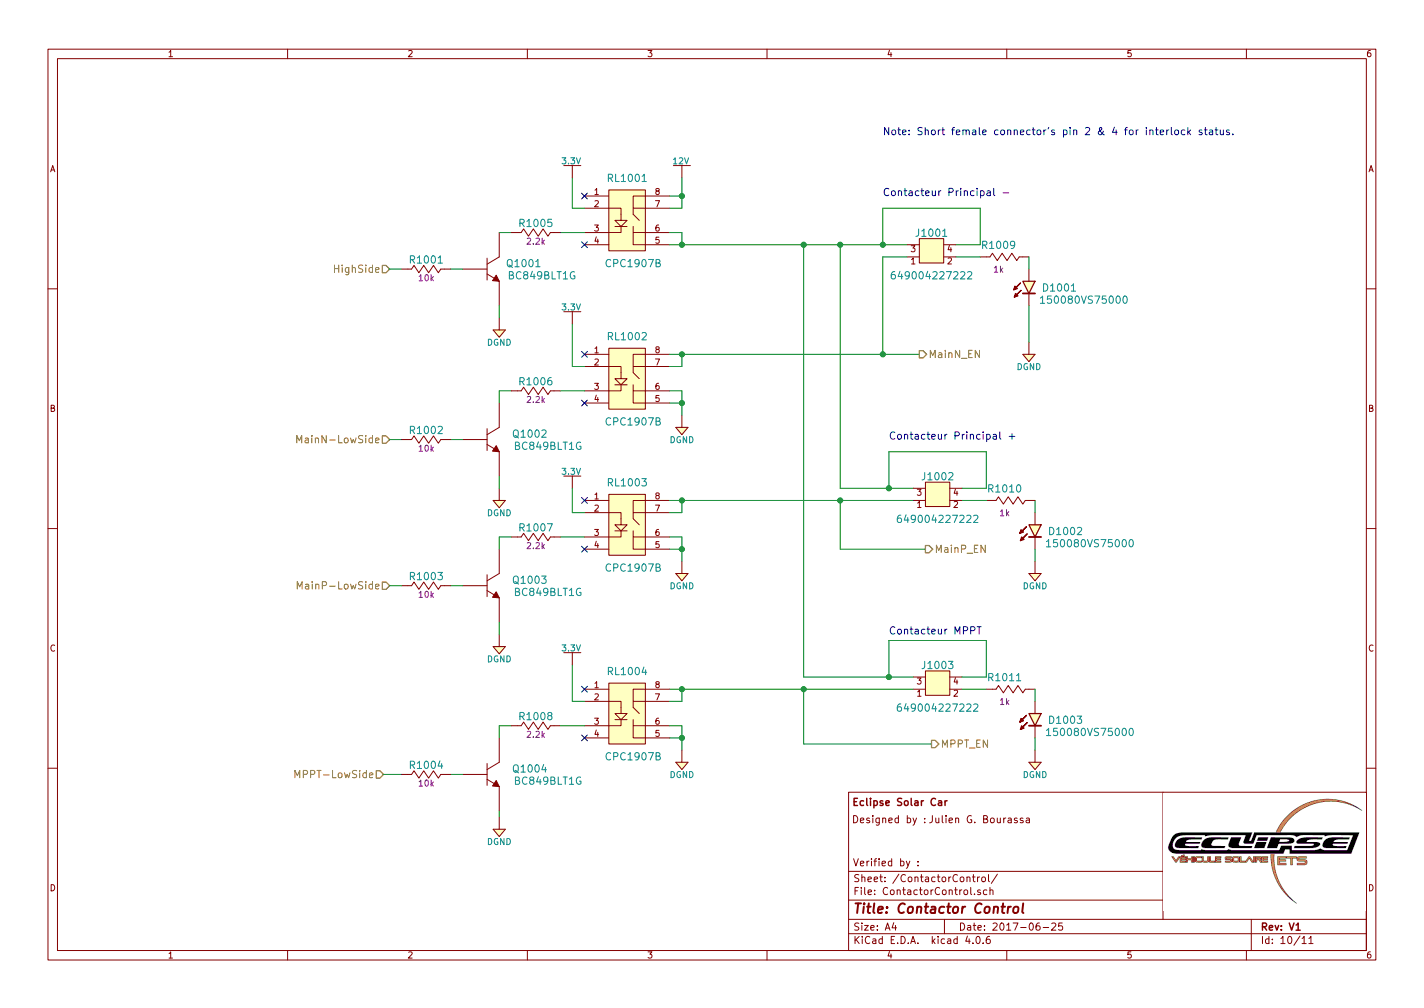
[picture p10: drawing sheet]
EESchema Schematic File Version 2
LIBS:ADC
LIBS:Amplifiers
LIBS:Battery
LIBS:Capacitors
LIBS:Comparators
LIBS:Connectors
LIBS:Crystals
LIBS:DAC
LIBS:Diodes
LIBS:Fuses
LIBS:Inductors
LIBS:Interface
LIBS:Isolators
LIBS:STMicroelectronics
LIBS:PMIC
LIBS:Power_Port
LIBS:Relays
LIBS:Resistors
LIBS:Sensors
LIBS:Switches
LIBS:Transformers
LIBS:Transistors
LIBS:Master_Board-cache
EELAYER 25 0
EELAYER END
$Descr A4 11693 8268
encoding utf-8
Sheet 10 11
Title "Contactor Control"
Date "2017-06-25"
Rev "V1"
Comp "Eclipse Solar Car"
Comment1 "Julien G. Bourassa"
Comment2 ""
Comment3 ""
Comment4 ""
$EndDescr
Text HLabel 3200 2200 0    60   Input ~ 0
HighSide
Text HLabel 3200 4800 0    60   Input ~ 0
MainP-LowSide
Text HLabel 3200 3600 0    60   Input ~ 0
MainN-LowSide
Text HLabel 3150 6350 0    60   Input ~ 0
MPPT-LowSide
Text Notes 7250 1600 0    60   ~ 0
Contacteur Principal -
Text Notes 7300 3600 0    60   ~ 0
Contacteur Principal +
Text Notes 7300 5200 0    60   ~ 0
Contacteur MPPT
$Comp
L BC849BLT1G Q1001
U 1 1
P 4000 2200
F 0 "Q1001" H 4300 2250 60  0000 C CNN
F 1 "BC849BLT1G" H 4450 2150 60  0000 C CNN
F 2 "IC:SOT-23-3" H 4000 1300 60  0001 C CNN
F 3 "http://www.onsemi.com/pub/Collateral/BC846ALT1-D.PDF" H 4000 1200 60  0001 C CNN
F 4 "Digikey" H 4000 1800 60  0001 C CNN "Supplier"
F 5 "BC849BLT1GOSCT-ND" H 4000 1700 60  0001 C CNN "Supplier Part Number"
F 6 "ON Semiconductor" H 4000 1600 60  0001 C CNN "Manufacturer"
F 7 "BC849BLT1G" H 4000 1500 60  0001 C CNN "Manufacturer Part Number"
F 8 "TRANS NPN 30V 0.1A SOT-23" H 4000 1400 60  0001 C CNN "Description"
	1    4000 2200
	1    0    0    -1  
$EndComp
$Comp
L 649004227222 J1001
U 1 1
P 7650 2100
F 0 "J1001" H 7650 2300 60  0000 C CNN
F 1 "649004227222" H 7650 1950 60  0000 C CNN
F 2 "Connectors:649004227222" H 7650 1200 60  0001 C CNN
F 3 "http://katalog.we-online.de/em/datasheet/649016227222.pdf" H 7650 1100 60  0001 C CNN
F 4 "Digikey" H 7650 1700 60  0001 C CNN "Supplier"
F 5 "732-1938-ND" H 7650 1600 60  0001 C CNN "Supplier Part Number"
F 6 "Wurth Electronics Inc." H 7650 1500 60  0001 C CNN "Manufacturer"
F 7 "649004227222" H 7650 1400 60  0001 C CNN "Manufacturer Part Number"
F 8 "HEADER MALE DUAL ANGLE W/MNT 4P" H 7650 1300 60  0001 C CNN "Description"
	1    7650 2100
	-1   0    0    -1  
$EndComp
$Comp
L RC0805JR-071KL R1009
U 1 1
P 8250 2100
F 0 "R1009" H 8200 2200 60  0000 C CNN
F 1 "RC0805JR-071KL" H 8250 1800 50  0001 C CNN
F 2 "Resistors:R0805" H 8250 1200 30  0001 C CNN
F 3 "http://www.yageo.com/documents/recent/PYu-RC_Group_51_RoHS_L_7.pdf" H 8250 1150 30  0001 C CNN
F 4 "Digikey" H 8250 1700 60  0001 C CNN "Supplier"
F 5 "311-1.0KARCT-ND" H 8250 1600 60  0001 C CNN "Supplier Part Number"
F 6 "Yageo" H 8250 1500 60  0001 C CNN "Manufacturer"
F 7 "RC0805JR-071KL" H 8250 1400 60  0001 C CNN "Manufacturer Part Number"
F 8 "RES SMD 1K OHM 5% 1/8W 0805" H 8250 1300 60  0001 C CNN "Description"
F 9 "1k" H 8200 2000 50  0000 C CNN "Resistance (Ohms)"
F 10 "±5%" H 8660 2020 50  0001 C CNN "Tolerance (%)"
F 11 "1/8W" H 8250 1960 50  0001 C CNN "Puissance (Watts)"
	1    8250 2100
	1    0    0    -1  
$EndComp
$Comp
L 150080VS75000-RESCUE-Master_Board D1001
U 1 1
P 8450 2400
F 0 "D1001" V 8400 2650 60  0000 C CNN
F 1 "150080VS75000" V 8500 2850 60  0000 C CNN
F 2 "Diodes:LED_0805_GREEN" H 8460 1320 60  0001 C CNN
F 3 "http://katalog.we-online.de/led/datasheet/150080VS75000.pdf" H 8460 1220 60  0001 C CNN
F 4 "Digikey" H 8460 1820 60  0001 C CNN "Supplier"
F 5 "732-4986-1-ND" H 8460 1720 60  0001 C CNN "Supplier Part Number"
F 6 "Wurth Electronics Inc." H 8460 1620 60  0001 C CNN "Manufacturer"
F 7 "150080VS75000" H 8460 1520 60  0001 C CNN "Manufacturer Part Number"
F 8 "LED GREEN CLEAR 0805 SMD" H 8460 1420 60  0001 C CNN "Description"
F 9 "GREEN" H 8450 2100 60  0001 C CNN "Color"
F 10 "2V" H 8450 2000 60  0001 C CNN "Voltage - Forward (Vf) (Typ)"
	1    8450 2400
	0    1    1    0   
$EndComp
$Comp
L DGND #PWR0105
U 1 1
P 8450 2900
F 0 "#PWR0105" H 8450 2730 50  0001 C CNN
F 1 "DGND" H 8450 2800 50  0000 C CNN
F 2 "" H 8450 3000 60  0000 C CNN
F 3 "" H 8430 2810 60  0000 C CNN
	1    8450 2900
	1    0    0    -1  
$EndComp
$Comp
L CPC1907B RL1001
U 1 1
P 5150 2050
F 0 "RL1001" H 5150 2650 60  0000 C CNN
F 1 "CPC1907B" H 5200 1950 60  0000 C CNN
F 2 "Relays:CPC1907B" H 5150 1150 60  0001 C CNN
F 3 "http://www.ixysic.com/home/pdfs.nsf/www/CPC1907B.pdf/$file/CPC1907B.pdf" H 5150 1050 60  0001 C CNN
F 4 "Digikey" H 5150 1650 60  0001 C CNN "Supplier"
F 5 "CLA394-ND" H 5150 1550 60  0001 C CNN "Supplier Part Number"
F 6 "IXYS Integrated Circuits Division" H 5150 1450 60  0001 C CNN "Manufacturer"
F 7 "CPC1907B" H 5150 1350 60  0001 C CNN "Manufacturer Part Number"
F 8 "RELAY OPTOMOS SP-NO 6A 8-SOP" H 5150 1250 60  0001 C CNN "Description"
	1    5150 2050
	1    0    0    -1  
$EndComp
$Comp
L CPC1907B RL1002
U 1 1
P 5150 3350
F 0 "RL1002" H 5150 3950 60  0000 C CNN
F 1 "CPC1907B" H 5200 3250 60  0000 C CNN
F 2 "Relays:CPC1907B" H 5150 2450 60  0001 C CNN
F 3 "http://www.ixysic.com/home/pdfs.nsf/www/CPC1907B.pdf/$file/CPC1907B.pdf" H 5150 2350 60  0001 C CNN
F 4 "Digikey" H 5150 2950 60  0001 C CNN "Supplier"
F 5 "CLA394-ND" H 5150 2850 60  0001 C CNN "Supplier Part Number"
F 6 "IXYS Integrated Circuits Division" H 5150 2750 60  0001 C CNN "Manufacturer"
F 7 "CPC1907B" H 5150 2650 60  0001 C CNN "Manufacturer Part Number"
F 8 "RELAY OPTOMOS SP-NO 6A 8-SOP" H 5150 2550 60  0001 C CNN "Description"
	1    5150 3350
	1    0    0    -1  
$EndComp
$Comp
L CPC1907B RL1003
U 1 1
P 5150 4550
F 0 "RL1003" H 5150 5150 60  0000 C CNN
F 1 "CPC1907B" H 5200 4450 60  0000 C CNN
F 2 "Relays:CPC1907B" H 5150 3650 60  0001 C CNN
F 3 "http://www.ixysic.com/home/pdfs.nsf/www/CPC1907B.pdf/$file/CPC1907B.pdf" H 5150 3550 60  0001 C CNN
F 4 "Digikey" H 5150 4150 60  0001 C CNN "Supplier"
F 5 "CLA394-ND" H 5150 4050 60  0001 C CNN "Supplier Part Number"
F 6 "IXYS Integrated Circuits Division" H 5150 3950 60  0001 C CNN "Manufacturer"
F 7 "CPC1907B" H 5150 3850 60  0001 C CNN "Manufacturer Part Number"
F 8 "RELAY OPTOMOS SP-NO 6A 8-SOP" H 5150 3750 60  0001 C CNN "Description"
	1    5150 4550
	1    0    0    -1  
$EndComp
$Comp
L CPC1907B RL1004
U 1 1
P 5150 6100
F 0 "RL1004" H 5150 6700 60  0000 C CNN
F 1 "CPC1907B" H 5200 6000 60  0000 C CNN
F 2 "Relays:CPC1907B" H 5150 5200 60  0001 C CNN
F 3 "http://www.ixysic.com/home/pdfs.nsf/www/CPC1907B.pdf/$file/CPC1907B.pdf" H 5150 5100 60  0001 C CNN
F 4 "Digikey" H 5150 5700 60  0001 C CNN "Supplier"
F 5 "CLA394-ND" H 5150 5600 60  0001 C CNN "Supplier Part Number"
F 6 "IXYS Integrated Circuits Division" H 5150 5500 60  0001 C CNN "Manufacturer"
F 7 "CPC1907B" H 5150 5400 60  0001 C CNN "Manufacturer Part Number"
F 8 "RELAY OPTOMOS SP-NO 6A 8-SOP" H 5150 5300 60  0001 C CNN "Description"
	1    5150 6100
	1    0    0    -1  
$EndComp
$Comp
L 12V #PWR0106
U 1 1
P 5600 1450
F 0 "#PWR0106" H 5600 1300 50  0001 C CNN
F 1 "12V" H 5590 1590 50  0000 C CNN
F 2 "" H 5600 1450 60  0000 C CNN
F 3 "" H 5600 1450 60  0000 C CNN
	1    5600 1450
	1    0    0    -1  
$EndComp
$Comp
L 649004227222 J1002
U 1 1
P 7700 4100
F 0 "J1002" H 7700 4300 60  0000 C CNN
F 1 "649004227222" H 7700 3950 60  0000 C CNN
F 2 "Connectors:649004227222" H 7700 3200 60  0001 C CNN
F 3 "http://katalog.we-online.de/em/datasheet/649016227222.pdf" H 7700 3100 60  0001 C CNN
F 4 "Digikey" H 7700 3700 60  0001 C CNN "Supplier"
F 5 "732-1938-ND" H 7700 3600 60  0001 C CNN "Supplier Part Number"
F 6 "Wurth Electronics Inc." H 7700 3500 60  0001 C CNN "Manufacturer"
F 7 "649004227222" H 7700 3400 60  0001 C CNN "Manufacturer Part Number"
F 8 "HEADER MALE DUAL ANGLE W/MNT 4P" H 7700 3300 60  0001 C CNN "Description"
	1    7700 4100
	-1   0    0    -1  
$EndComp
$Comp
L RC0805JR-071KL R1010
U 1 1
P 8300 4100
F 0 "R1010" H 8250 4200 60  0000 C CNN
F 1 "RC0805JR-071KL" H 8300 3800 50  0001 C CNN
F 2 "Resistors:R0805" H 8300 3200 30  0001 C CNN
F 3 "http://www.yageo.com/documents/recent/PYu-RC_Group_51_RoHS_L_7.pdf" H 8300 3150 30  0001 C CNN
F 4 "Digikey" H 8300 3700 60  0001 C CNN "Supplier"
F 5 "311-1.0KARCT-ND" H 8300 3600 60  0001 C CNN "Supplier Part Number"
F 6 "Yageo" H 8300 3500 60  0001 C CNN "Manufacturer"
F 7 "RC0805JR-071KL" H 8300 3400 60  0001 C CNN "Manufacturer Part Number"
F 8 "RES SMD 1K OHM 5% 1/8W 0805" H 8300 3300 60  0001 C CNN "Description"
F 9 "1k" H 8250 4000 50  0000 C CNN "Resistance (Ohms)"
F 10 "±5%" H 8710 4020 50  0001 C CNN "Tolerance (%)"
F 11 "1/8W" H 8300 3960 50  0001 C CNN "Puissance (Watts)"
	1    8300 4100
	1    0    0    -1  
$EndComp
$Comp
L 150080VS75000-RESCUE-Master_Board D1002
U 1 1
P 8500 4400
F 0 "D1002" V 8450 4650 60  0000 C CNN
F 1 "150080VS75000" V 8550 4850 60  0000 C CNN
F 2 "Diodes:LED_0805_GREEN" H 8510 3320 60  0001 C CNN
F 3 "http://katalog.we-online.de/led/datasheet/150080VS75000.pdf" H 8510 3220 60  0001 C CNN
F 4 "Digikey" H 8510 3820 60  0001 C CNN "Supplier"
F 5 "732-4986-1-ND" H 8510 3720 60  0001 C CNN "Supplier Part Number"
F 6 "Wurth Electronics Inc." H 8510 3620 60  0001 C CNN "Manufacturer"
F 7 "150080VS75000" H 8510 3520 60  0001 C CNN "Manufacturer Part Number"
F 8 "LED GREEN CLEAR 0805 SMD" H 8510 3420 60  0001 C CNN "Description"
F 9 "GREEN" H 8500 4100 60  0001 C CNN "Color"
F 10 "2V" H 8500 4000 60  0001 C CNN "Voltage - Forward (Vf) (Typ)"
	1    8500 4400
	0    1    1    0   
$EndComp
$Comp
L DGND #PWR0107
U 1 1
P 8500 4700
F 0 "#PWR0107" H 8500 4530 50  0001 C CNN
F 1 "DGND" H 8500 4600 50  0000 C CNN
F 2 "" H 8500 4800 60  0000 C CNN
F 3 "" H 8480 4610 60  0000 C CNN
	1    8500 4700
	1    0    0    -1  
$EndComp
$Comp
L 649004227222 J1003
U 1 1
P 7700 5650
F 0 "J1003" H 7700 5850 60  0000 C CNN
F 1 "649004227222" H 7700 5500 60  0000 C CNN
F 2 "Connectors:649004227222" H 7700 4750 60  0001 C CNN
F 3 "http://katalog.we-online.de/em/datasheet/649016227222.pdf" H 7700 4650 60  0001 C CNN
F 4 "Digikey" H 7700 5250 60  0001 C CNN "Supplier"
F 5 "732-1938-ND" H 7700 5150 60  0001 C CNN "Supplier Part Number"
F 6 "Wurth Electronics Inc." H 7700 5050 60  0001 C CNN "Manufacturer"
F 7 "649004227222" H 7700 4950 60  0001 C CNN "Manufacturer Part Number"
F 8 "HEADER MALE DUAL ANGLE W/MNT 4P" H 7700 4850 60  0001 C CNN "Description"
	1    7700 5650
	-1   0    0    -1  
$EndComp
$Comp
L RC0805JR-071KL R1011
U 1 1
P 8300 5650
F 0 "R1011" H 8250 5750 60  0000 C CNN
F 1 "RC0805JR-071KL" H 8300 5350 50  0001 C CNN
F 2 "Resistors:R0805" H 8300 4750 30  0001 C CNN
F 3 "http://www.yageo.com/documents/recent/PYu-RC_Group_51_RoHS_L_7.pdf" H 8300 4700 30  0001 C CNN
F 4 "Digikey" H 8300 5250 60  0001 C CNN "Supplier"
F 5 "311-1.0KARCT-ND" H 8300 5150 60  0001 C CNN "Supplier Part Number"
F 6 "Yageo" H 8300 5050 60  0001 C CNN "Manufacturer"
F 7 "RC0805JR-071KL" H 8300 4950 60  0001 C CNN "Manufacturer Part Number"
F 8 "RES SMD 1K OHM 5% 1/8W 0805" H 8300 4850 60  0001 C CNN "Description"
F 9 "1k" H 8250 5550 50  0000 C CNN "Resistance (Ohms)"
F 10 "±5%" H 8710 5570 50  0001 C CNN "Tolerance (%)"
F 11 "1/8W" H 8300 5510 50  0001 C CNN "Puissance (Watts)"
	1    8300 5650
	1    0    0    -1  
$EndComp
$Comp
L 150080VS75000-RESCUE-Master_Board D1003
U 1 1
P 8500 5950
F 0 "D1003" V 8450 6200 60  0000 C CNN
F 1 "150080VS75000" V 8550 6400 60  0000 C CNN
F 2 "Diodes:LED_0805_GREEN" H 8510 4870 60  0001 C CNN
F 3 "http://katalog.we-online.de/led/datasheet/150080VS75000.pdf" H 8510 4770 60  0001 C CNN
F 4 "Digikey" H 8510 5370 60  0001 C CNN "Supplier"
F 5 "732-4986-1-ND" H 8510 5270 60  0001 C CNN "Supplier Part Number"
F 6 "Wurth Electronics Inc." H 8510 5170 60  0001 C CNN "Manufacturer"
F 7 "150080VS75000" H 8510 5070 60  0001 C CNN "Manufacturer Part Number"
F 8 "LED GREEN CLEAR 0805 SMD" H 8510 4970 60  0001 C CNN "Description"
F 9 "GREEN" H 8500 5650 60  0001 C CNN "Color"
F 10 "2V" H 8500 5550 60  0001 C CNN "Voltage - Forward (Vf) (Typ)"
	1    8500 5950
	0    1    1    0   
$EndComp
$Comp
L DGND #PWR0108
U 1 1
P 8500 6250
F 0 "#PWR0108" H 8500 6080 50  0001 C CNN
F 1 "DGND" H 8500 6150 50  0000 C CNN
F 2 "" H 8500 6350 60  0000 C CNN
F 3 "" H 8480 6160 60  0000 C CNN
	1    8500 6250
	1    0    0    -1  
$EndComp
$Comp
L DGND #PWR0109
U 1 1
P 5600 3500
F 0 "#PWR0109" H 5600 3330 50  0001 C CNN
F 1 "DGND" H 5600 3400 50  0000 C CNN
F 2 "" H 5600 3600 60  0000 C CNN
F 3 "" H 5580 3410 60  0000 C CNN
	1    5600 3500
	1    0    0    -1  
$EndComp
$Comp
L DGND #PWR0110
U 1 1
P 5600 4700
F 0 "#PWR0110" H 5600 4530 50  0001 C CNN
F 1 "DGND" H 5600 4600 50  0000 C CNN
F 2 "" H 5600 4800 60  0000 C CNN
F 3 "" H 5580 4610 60  0000 C CNN
	1    5600 4700
	1    0    0    -1  
$EndComp
$Comp
L DGND #PWR0111
U 1 1
P 5600 6250
F 0 "#PWR0111" H 5600 6080 50  0001 C CNN
F 1 "DGND" H 5600 6150 50  0000 C CNN
F 2 "" H 5600 6350 60  0000 C CNN
F 3 "" H 5580 6160 60  0000 C CNN
	1    5600 6250
	1    0    0    -1  
$EndComp
$Comp
L BC849BLT1G Q1002
U 1 1
P 4000 3600
F 0 "Q1002" H 4350 3650 60  0000 C CNN
F 1 "BC849BLT1G" H 4500 3550 60  0000 C CNN
F 2 "IC:SOT-23-3" H 4000 2700 60  0001 C CNN
F 3 "http://www.onsemi.com/pub/Collateral/BC846ALT1-D.PDF" H 4000 2600 60  0001 C CNN
F 4 "Digikey" H 4000 3200 60  0001 C CNN "Supplier"
F 5 "BC849BLT1GOSCT-ND" H 4000 3100 60  0001 C CNN "Supplier Part Number"
F 6 "ON Semiconductor" H 4000 3000 60  0001 C CNN "Manufacturer"
F 7 "BC849BLT1G" H 4000 2900 60  0001 C CNN "Manufacturer Part Number"
F 8 "TRANS NPN 30V 0.1A SOT-23" H 4000 2800 60  0001 C CNN "Description"
	1    4000 3600
	1    0    0    -1  
$EndComp
$Comp
L 3.3V #PWR0112
U 1 1
P 4700 1450
F 0 "#PWR0112" H 4700 1300 50  0001 C CNN
F 1 "3.3V" H 4690 1590 50  0000 C CNN
F 2 "" H 4700 1450 60  0000 C CNN
F 3 "" H 4700 1450 60  0000 C CNN
	1    4700 1450
	1    0    0    -1  
$EndComp
$Comp
L BC849BLT1G Q1003
U 1 1
P 4000 4800
F 0 "Q1003" H 4350 4850 60  0000 C CNN
F 1 "BC849BLT1G" H 4500 4750 60  0000 C CNN
F 2 "IC:SOT-23-3" H 4000 3900 60  0001 C CNN
F 3 "http://www.onsemi.com/pub/Collateral/BC846ALT1-D.PDF" H 4000 3800 60  0001 C CNN
F 4 "Digikey" H 4000 4400 60  0001 C CNN "Supplier"
F 5 "BC849BLT1GOSCT-ND" H 4000 4300 60  0001 C CNN "Supplier Part Number"
F 6 "ON Semiconductor" H 4000 4200 60  0001 C CNN "Manufacturer"
F 7 "BC849BLT1G" H 4000 4100 60  0001 C CNN "Manufacturer Part Number"
F 8 "TRANS NPN 30V 0.1A SOT-23" H 4000 4000 60  0001 C CNN "Description"
	1    4000 4800
	1    0    0    -1  
$EndComp
$Comp
L 3.3V #PWR0113
U 1 1
P 4700 2650
F 0 "#PWR0113" H 4700 2500 50  0001 C CNN
F 1 "3.3V" H 4690 2790 50  0000 C CNN
F 2 "" H 4700 2650 60  0000 C CNN
F 3 "" H 4700 2650 60  0000 C CNN
	1    4700 2650
	1    0    0    -1  
$EndComp
Wire Wire Line
	7850 2000 8050 2000
Wire Wire Line
	8050 2000 8050 1700
Wire Wire Line
	8050 1700 7250 1700
Wire Wire Line
	7250 1700 7250 2000
Connection ~ 7250 2000
Wire Wire Line
	8050 2100 7850 2100
Wire Wire Line
	5500 2000 7450 2000
Wire Wire Line
	8450 2100 8450 2200
Wire Wire Line
	8450 2800 8450 2500
Wire Wire Line
	7900 4000 8100 4000
Wire Wire Line
	8100 4000 8100 3700
Wire Wire Line
	8100 3700 7300 3700
Wire Wire Line
	7300 3700 7300 4000
Connection ~ 7300 4000
Wire Wire Line
	8100 4100 7900 4100
Wire Wire Line
	6900 4000 7500 4000
Wire Wire Line
	8500 4100 8500 4200
Wire Wire Line
	8500 4600 8500 4500
Wire Wire Line
	7900 5550 8100 5550
Wire Wire Line
	8100 5550 8100 5250
Wire Wire Line
	8100 5250 7300 5250
Wire Wire Line
	7300 5250 7300 5550
Connection ~ 7300 5550
Wire Wire Line
	8100 5650 7900 5650
Wire Wire Line
	6600 5550 7500 5550
Wire Wire Line
	8500 5650 8500 5750
Wire Wire Line
	8500 6150 8500 6050
Wire Wire Line
	5600 1450 5600 1700
Wire Wire Line
	5600 1600 5500 1600
Wire Wire Line
	5600 1700 5500 1700
Connection ~ 5600 1600
Wire Wire Line
	5500 1900 5600 1900
Wire Wire Line
	5600 1900 5600 2000
Connection ~ 5600 2000
Wire Wire Line
	7450 2100 7250 2100
Wire Wire Line
	6900 2000 6900 4000
Connection ~ 6900 2000
Wire Wire Line
	6600 2000 6600 5550
Connection ~ 6600 2000
Wire Wire Line
	5500 4100 7500 4100
Wire Wire Line
	7250 2100 7250 2900
Wire Wire Line
	5500 2900 7550 2900
Wire Wire Line
	5600 2900 5600 3000
Wire Wire Line
	5600 3000 5500 3000
Connection ~ 5600 2900
Wire Wire Line
	5500 3200 5600 3200
Wire Wire Line
	5600 3200 5600 3400
Wire Wire Line
	5600 3300 5500 3300
Connection ~ 5600 3300
Wire Wire Line
	5500 4200 5600 4200
Wire Wire Line
	5600 4200 5600 4100
Connection ~ 5600 4100
Wire Wire Line
	5500 4400 5600 4400
Wire Wire Line
	5600 4400 5600 4600
Wire Wire Line
	5600 4500 5500 4500
Connection ~ 5600 4500
Wire Wire Line
	5500 5650 7500 5650
Wire Wire Line
	5500 5750 5600 5750
Wire Wire Line
	5600 5750 5600 5650
Connection ~ 5600 5650
Wire Wire Line
	5600 5950 5600 6150
Wire Wire Line
	5600 5950 5500 5950
Wire Wire Line
	5500 6050 5600 6050
Connection ~ 5600 6050
Wire Wire Line
	4700 2650 4700 3000
Wire Wire Line
	3700 4800 3800 4800
Wire Wire Line
	4600 1900 4800 1900
Wire Wire Line
	4600 4400 4800 4400
$Comp
L BC849BLT1G Q1004
U 1 1
P 4000 6350
F 0 "Q1004" H 4350 6400 60  0000 C CNN
F 1 "BC849BLT1G" H 4500 6300 60  0000 C CNN
F 2 "IC:SOT-23-3" H 4000 5450 60  0001 C CNN
F 3 "http://www.onsemi.com/pub/Collateral/BC846ALT1-D.PDF" H 4000 5350 60  0001 C CNN
F 4 "Digikey" H 4000 5950 60  0001 C CNN "Supplier"
F 5 "BC849BLT1GOSCT-ND" H 4000 5850 60  0001 C CNN "Supplier Part Number"
F 6 "ON Semiconductor" H 4000 5750 60  0001 C CNN "Manufacturer"
F 7 "BC849BLT1G" H 4000 5650 60  0001 C CNN "Manufacturer Part Number"
F 8 "TRANS NPN 30V 0.1A SOT-23" H 4000 5550 60  0001 C CNN "Description"
	1    4000 6350
	1    0    0    -1  
$EndComp
$Comp
L 3.3V #PWR0114
U 1 1
P 4700 5450
F 0 "#PWR0114" H 4700 5300 50  0001 C CNN
F 1 "3.3V" H 4690 5590 50  0000 C CNN
F 2 "" H 4700 5450 60  0000 C CNN
F 3 "" H 4700 5450 60  0000 C CNN
	1    4700 5450
	1    0    0    -1  
$EndComp
Wire Wire Line
	3700 6350 3800 6350
Wire Wire Line
	4600 5950 4800 5950
Wire Wire Line
	3200 4800 3300 4800
Wire Wire Line
	3150 6350 3300 6350
NoConn ~ 4800 1600
NoConn ~ 4800 2000
NoConn ~ 4800 2900
NoConn ~ 4800 3300
NoConn ~ 4800 4100
NoConn ~ 4800 4500
NoConn ~ 4800 5650
NoConn ~ 4800 6050
Connection ~ 6600 5650
Wire Wire Line
	6600 6100 7650 6100
Wire Wire Line
	6600 5650 6600 6100
Connection ~ 6900 4100
Wire Wire Line
	6900 4100 6900 4500
Wire Wire Line
	6900 4500 7600 4500
Connection ~ 7250 2900
Text HLabel 7550 2900 2    60   Output ~ 0
MainN_EN
Text HLabel 7600 4500 2    60   Output ~ 0
MainP_EN
Text HLabel 7650 6100 2    60   Output ~ 0
MPPT_EN
Wire Wire Line
	4100 6050 4100 5950
$Comp
L DGND #PWR0115
U 1 1
P 4100 6800
F 0 "#PWR0115" H 4100 6630 50  0001 C CNN
F 1 "DGND" H 4100 6700 50  0000 C CNN
F 2 "" H 4100 6900 60  0000 C CNN
F 3 "" H 4080 6710 60  0000 C CNN
	1    4100 6800
	1    0    0    -1  
$EndComp
Wire Wire Line
	4100 6700 4100 6650
Wire Wire Line
	4800 5750 4700 5750
Wire Wire Line
	4700 5750 4700 5450
Wire Wire Line
	4100 5950 4200 5950
Wire Wire Line
	4200 4400 4100 4400
Wire Wire Line
	4100 4400 4100 4500
$Comp
L DGND #PWR0116
U 1 1
P 4100 5300
F 0 "#PWR0116" H 4100 5130 50  0001 C CNN
F 1 "DGND" H 4100 5200 50  0000 C CNN
F 2 "" H 4100 5400 60  0000 C CNN
F 3 "" H 4080 5210 60  0000 C CNN
	1    4100 5300
	1    0    0    -1  
$EndComp
Wire Wire Line
	4100 5200 4100 5100
Wire Wire Line
	4600 3200 4800 3200
Wire Wire Line
	4200 3200 4100 3200
Wire Wire Line
	4100 3200 4100 3300
$Comp
L DGND #PWR0117
U 1 1
P 4100 4100
F 0 "#PWR0117" H 4100 3930 50  0001 C CNN
F 1 "DGND" H 4100 4000 50  0000 C CNN
F 2 "" H 4100 4200 60  0000 C CNN
F 3 "" H 4080 4010 60  0000 C CNN
	1    4100 4100
	1    0    0    -1  
$EndComp
Wire Wire Line
	4100 4000 4100 3900
Wire Wire Line
	4700 3000 4800 3000
Wire Wire Line
	4800 1700 4700 1700
Wire Wire Line
	4700 1700 4700 1450
Wire Wire Line
	3700 2200 3800 2200
Wire Wire Line
	3300 3600 3200 3600
Wire Wire Line
	3700 3600 3800 3600
Wire Wire Line
	3200 2200 3300 2200
Wire Wire Line
	4200 1900 4100 1900
$Comp
L DGND #PWR0118
U 1 1
P 4100 2700
F 0 "#PWR0118" H 4100 2530 50  0001 C CNN
F 1 "DGND" H 4100 2600 50  0000 C CNN
F 2 "" H 4100 2800 60  0000 C CNN
F 3 "" H 4080 2610 60  0000 C CNN
	1    4100 2700
	1    0    0    -1  
$EndComp
Wire Wire Line
	4100 2500 4100 2600
$Comp
L RC0805JR-0710KL R1001
U 1 1
P 3500 2200
F 0 "R1001" H 3500 2280 60  0000 C CNN
F 1 "RC0805JR-0710KL" H 3500 1900 50  0001 C CNN
F 2 "Resistors:R0805" H 3500 1300 30  0001 C CNN
F 3 "http://www.yageo.com/documents/recent/PYu-RC_Group_51_RoHS_L_7.pdf" H 3500 1250 30  0001 C CNN
F 4 "Digikey" H 3500 1800 60  0001 C CNN "Supplier"
F 5 "311-10KARCT-ND" H 3500 1700 60  0001 C CNN "Supplier Part Number"
F 6 "Yageo" H 3500 1600 60  0001 C CNN "Manufacturer"
F 7 "RC0805JR-0710KL" H 3500 1500 60  0001 C CNN "Manufacturer Part Number"
F 8 "RES SMD 10K OHM 5% 1/8W 0805" H 3500 1400 60  0001 C CNN "Description"
F 9 "10k" H 3500 2130 50  0000 C CNN "Resistance (Ohms)"
F 10 "±5%" H 3910 2120 50  0001 C CNN "Tolerance (%)"
F 11 "1/8W" H 3500 2060 50  0001 C CNN "Puissance (Watts)"
	1    3500 2200
	1    0    0    -1  
$EndComp
$Comp
L RC0805JR-0710KL R1002
U 1 1
P 3500 3600
F 0 "R1002" H 3500 3680 60  0000 C CNN
F 1 "RC0805JR-0710KL" H 3500 3300 50  0001 C CNN
F 2 "Resistors:R0805" H 3500 2700 30  0001 C CNN
F 3 "http://www.yageo.com/documents/recent/PYu-RC_Group_51_RoHS_L_7.pdf" H 3500 2650 30  0001 C CNN
F 4 "Digikey" H 3500 3200 60  0001 C CNN "Supplier"
F 5 "311-10KARCT-ND" H 3500 3100 60  0001 C CNN "Supplier Part Number"
F 6 "Yageo" H 3500 3000 60  0001 C CNN "Manufacturer"
F 7 "RC0805JR-0710KL" H 3500 2900 60  0001 C CNN "Manufacturer Part Number"
F 8 "RES SMD 10K OHM 5% 1/8W 0805" H 3500 2800 60  0001 C CNN "Description"
F 9 "10k" H 3500 3530 50  0000 C CNN "Resistance (Ohms)"
F 10 "±5%" H 3910 3520 50  0001 C CNN "Tolerance (%)"
F 11 "1/8W" H 3500 3460 50  0001 C CNN "Puissance (Watts)"
	1    3500 3600
	1    0    0    -1  
$EndComp
$Comp
L RC0805JR-0710KL R1003
U 1 1
P 3500 4800
F 0 "R1003" H 3500 4880 60  0000 C CNN
F 1 "RC0805JR-0710KL" H 3500 4500 50  0001 C CNN
F 2 "Resistors:R0805" H 3500 3900 30  0001 C CNN
F 3 "http://www.yageo.com/documents/recent/PYu-RC_Group_51_RoHS_L_7.pdf" H 3500 3850 30  0001 C CNN
F 4 "Digikey" H 3500 4400 60  0001 C CNN "Supplier"
F 5 "311-10KARCT-ND" H 3500 4300 60  0001 C CNN "Supplier Part Number"
F 6 "Yageo" H 3500 4200 60  0001 C CNN "Manufacturer"
F 7 "RC0805JR-0710KL" H 3500 4100 60  0001 C CNN "Manufacturer Part Number"
F 8 "RES SMD 10K OHM 5% 1/8W 0805" H 3500 4000 60  0001 C CNN "Description"
F 9 "10k" H 3500 4730 50  0000 C CNN "Resistance (Ohms)"
F 10 "±5%" H 3910 4720 50  0001 C CNN "Tolerance (%)"
F 11 "1/8W" H 3500 4660 50  0001 C CNN "Puissance (Watts)"
	1    3500 4800
	1    0    0    -1  
$EndComp
$Comp
L RC0805JR-0710KL R1004
U 1 1
P 3500 6350
F 0 "R1004" H 3500 6430 60  0000 C CNN
F 1 "RC0805JR-0710KL" H 3500 6050 50  0001 C CNN
F 2 "Resistors:R0805" H 3500 5450 30  0001 C CNN
F 3 "http://www.yageo.com/documents/recent/PYu-RC_Group_51_RoHS_L_7.pdf" H 3500 5400 30  0001 C CNN
F 4 "Digikey" H 3500 5950 60  0001 C CNN "Supplier"
F 5 "311-10KARCT-ND" H 3500 5850 60  0001 C CNN "Supplier Part Number"
F 6 "Yageo" H 3500 5750 60  0001 C CNN "Manufacturer"
F 7 "RC0805JR-0710KL" H 3500 5650 60  0001 C CNN "Manufacturer Part Number"
F 8 "RES SMD 10K OHM 5% 1/8W 0805" H 3500 5550 60  0001 C CNN "Description"
F 9 "10k" H 3500 6280 50  0000 C CNN "Resistance (Ohms)"
F 10 "±5%" H 3910 6270 50  0001 C CNN "Tolerance (%)"
F 11 "1/8W" H 3500 6210 50  0001 C CNN "Puissance (Watts)"
	1    3500 6350
	1    0    0    -1  
$EndComp
$Comp
L RC0805JR-072K2L R1005
U 1 1
P 4400 1900
F 0 "R1005" H 4400 1980 60  0000 C CNN
F 1 "RC0805JR-072K2L" H 4400 1600 50  0001 C CNN
F 2 "Resistors:R0805" H 4400 1000 30  0001 C CNN
F 3 "http://www.yageo.com/documents/recent/PYu-RC_Group_51_RoHS_L_7.pdf" H 4400 950 30  0001 C CNN
F 4 "Digikey" H 4400 1500 60  0001 C CNN "Supplier"
F 5 "311-2.2KARCT-ND" H 4400 1400 60  0001 C CNN "Supplier Part Number"
F 6 "Yageo" H 4400 1300 60  0001 C CNN "Manufacturer"
F 7 "RC0805JR-072K2L" H 4400 1200 60  0001 C CNN "Manufacturer Part Number"
F 8 "RES SMD 2.2K OHM 5% 1/8W 0805" H 4400 1100 60  0001 C CNN "Description"
F 9 "2.2k" H 4400 1830 50  0000 C CNN "Resistance (Ohms)"
F 10 "±5%" H 4810 1820 50  0001 C CNN "Tolerance (%)"
F 11 "1/8W" H 4400 1760 50  0001 C CNN "Puissance (Watts)"
	1    4400 1900
	1    0    0    -1  
$EndComp
$Comp
L RC0805JR-072K2L R1006
U 1 1
P 4400 3200
F 0 "R1006" H 4400 3280 60  0000 C CNN
F 1 "RC0805JR-072K2L" H 4400 2900 50  0001 C CNN
F 2 "Resistors:R0805" H 4400 2300 30  0001 C CNN
F 3 "http://www.yageo.com/documents/recent/PYu-RC_Group_51_RoHS_L_7.pdf" H 4400 2250 30  0001 C CNN
F 4 "Digikey" H 4400 2800 60  0001 C CNN "Supplier"
F 5 "311-2.2KARCT-ND" H 4400 2700 60  0001 C CNN "Supplier Part Number"
F 6 "Yageo" H 4400 2600 60  0001 C CNN "Manufacturer"
F 7 "RC0805JR-072K2L" H 4400 2500 60  0001 C CNN "Manufacturer Part Number"
F 8 "RES SMD 2.2K OHM 5% 1/8W 0805" H 4400 2400 60  0001 C CNN "Description"
F 9 "2.2k" H 4400 3130 50  0000 C CNN "Resistance (Ohms)"
F 10 "±5%" H 4810 3120 50  0001 C CNN "Tolerance (%)"
F 11 "1/8W" H 4400 3060 50  0001 C CNN "Puissance (Watts)"
	1    4400 3200
	1    0    0    -1  
$EndComp
$Comp
L RC0805JR-072K2L R1007
U 1 1
P 4400 4400
F 0 "R1007" H 4400 4480 60  0000 C CNN
F 1 "RC0805JR-072K2L" H 4400 4100 50  0001 C CNN
F 2 "Resistors:R0805" H 4400 3500 30  0001 C CNN
F 3 "http://www.yageo.com/documents/recent/PYu-RC_Group_51_RoHS_L_7.pdf" H 4400 3450 30  0001 C CNN
F 4 "Digikey" H 4400 4000 60  0001 C CNN "Supplier"
F 5 "311-2.2KARCT-ND" H 4400 3900 60  0001 C CNN "Supplier Part Number"
F 6 "Yageo" H 4400 3800 60  0001 C CNN "Manufacturer"
F 7 "RC0805JR-072K2L" H 4400 3700 60  0001 C CNN "Manufacturer Part Number"
F 8 "RES SMD 2.2K OHM 5% 1/8W 0805" H 4400 3600 60  0001 C CNN "Description"
F 9 "2.2k" H 4400 4330 50  0000 C CNN "Resistance (Ohms)"
F 10 "±5%" H 4810 4320 50  0001 C CNN "Tolerance (%)"
F 11 "1/8W" H 4400 4260 50  0001 C CNN "Puissance (Watts)"
	1    4400 4400
	1    0    0    -1  
$EndComp
$Comp
L RC0805JR-072K2L R1008
U 1 1
P 4400 5950
F 0 "R1008" H 4400 6030 60  0000 C CNN
F 1 "RC0805JR-072K2L" H 4400 5650 50  0001 C CNN
F 2 "Resistors:R0805" H 4400 5050 30  0001 C CNN
F 3 "http://www.yageo.com/documents/recent/PYu-RC_Group_51_RoHS_L_7.pdf" H 4400 5000 30  0001 C CNN
F 4 "Digikey" H 4400 5550 60  0001 C CNN "Supplier"
F 5 "311-2.2KARCT-ND" H 4400 5450 60  0001 C CNN "Supplier Part Number"
F 6 "Yageo" H 4400 5350 60  0001 C CNN "Manufacturer"
F 7 "RC0805JR-072K2L" H 4400 5250 60  0001 C CNN "Manufacturer Part Number"
F 8 "RES SMD 2.2K OHM 5% 1/8W 0805" H 4400 5150 60  0001 C CNN "Description"
F 9 "2.2k" H 4400 5880 50  0000 C CNN "Resistance (Ohms)"
F 10 "±5%" H 4810 5870 50  0001 C CNN "Tolerance (%)"
F 11 "1/8W" H 4400 5810 50  0001 C CNN "Puissance (Watts)"
	1    4400 5950
	1    0    0    -1  
$EndComp
Text Notes 7250 1100 0    60   ~ 0
Note: Short female connector's pin 2 & 4 for interlock status.
$Comp
L 3.3V #PWR0119
U 1 1
P 4700 4000
F 0 "#PWR0119" H 4700 3850 50  0001 C CNN
F 1 "3.3V" H 4690 4140 50  0000 C CNN
F 2 "" H 4700 4000 60  0000 C CNN
F 3 "" H 4700 4000 60  0000 C CNN
	1    4700 4000
	1    0    0    -1  
$EndComp
Wire Wire Line
	4800 4200 4700 4200
Wire Wire Line
	4700 4200 4700 4000
$EndSCHEMATC
